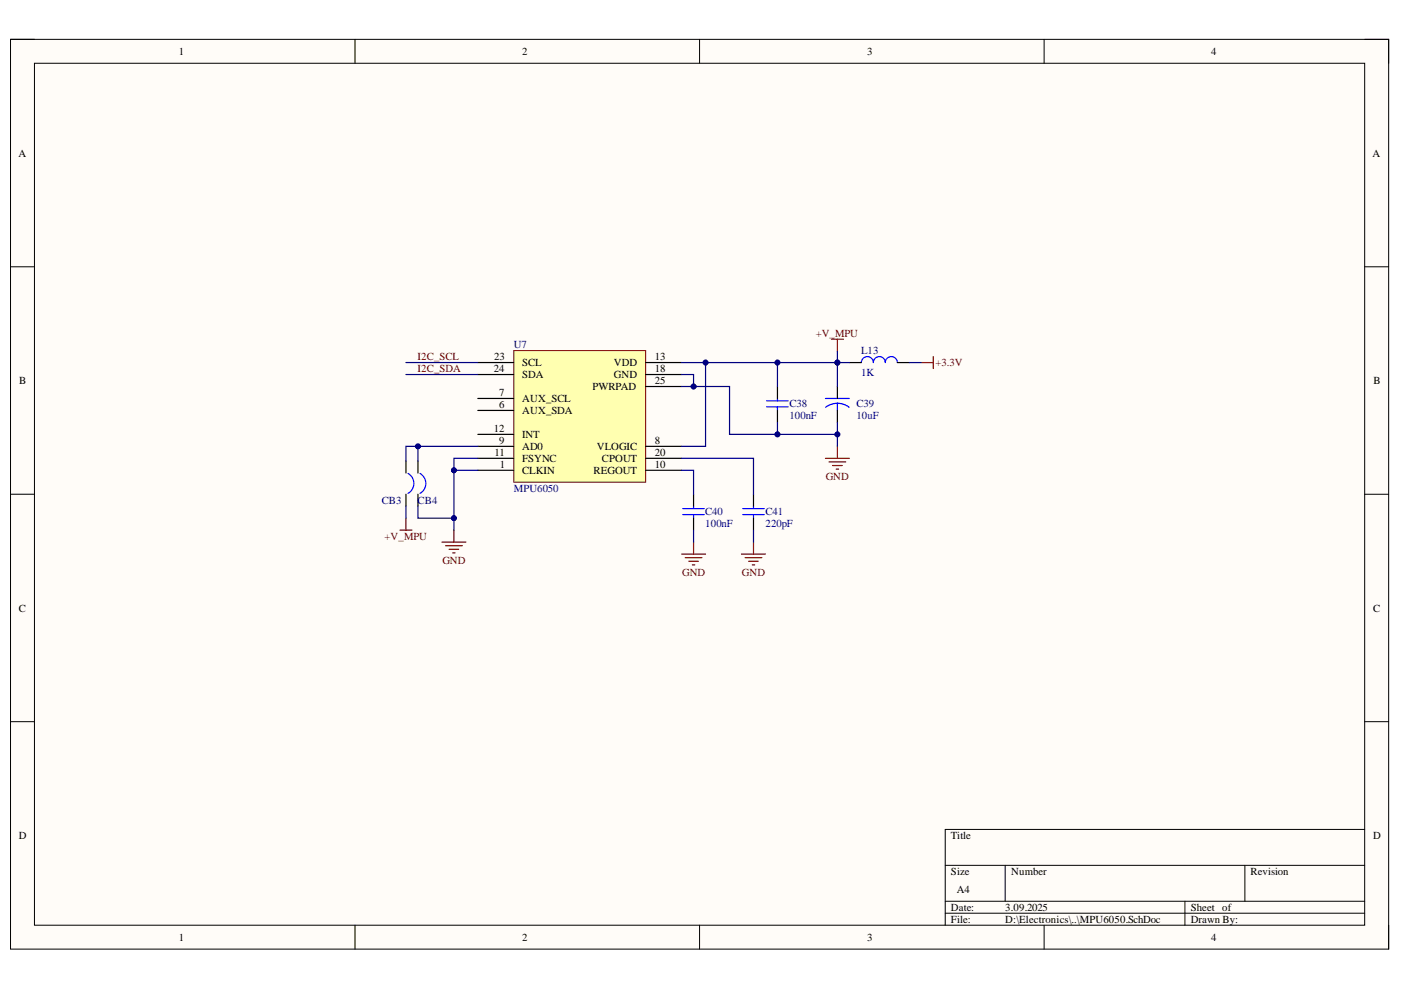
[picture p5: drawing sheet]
<svg xmlns="http://www.w3.org/2000/svg" width="297mm" height="210mm" viewBox="0 0 297 210" stroke-linecap="round" stroke-linejoin="round" font-family="sans-serif">
<path d="M2.2 8.3h292.2v192.9h-292.2z" fill-rule="evenodd" fill="#fffcf8"/>
<path d="M2.2 8.3h292.2v192.9h-292.2z" fill="none" stroke="#000" stroke-width=".21"/>
<path d="M7.3 13.4h282v182.8h-282z" fill-rule="evenodd" fill="#fffcf8"/>
<g fill="none" stroke="#000" stroke-width=".21">
<path d="M2.2 8.3h5.1M7.3 13.4h282v182.8h-282zM75.3 8.3v5.1M148.3 8.3v5.1M221.4 8.3v5.1M289.3 8.3h5.1v5.1M2.2 56.6h5.1M289.3 56.6h5.1M2.2 104.8h5.1M289.3 104.8h5.1M2.2 153h5.1M289.3 153h5.1"/>
<path d="M289.3 175.9h-88.9v20.3M75.3 196.2v5M148.3 196.2v5M200.4 183.5h88.9M200.4 191.1h88.9M200.4 193.6h88.9M213.1 183.5v7.6M221.4 196.2v5M251.2 191.1v5.1M263.9 183.5v7.6M294.4 196.2v5"/>
</g>
<path d="M108.9 74.3h28v28h-28z" fill-rule="evenodd" fill="#ffffb0"/>
<path d="M108.9 74.3h28v28h-28z" fill="none" stroke="#800000" stroke-width=".21"/>
<g fill="none" stroke="#000" stroke-width=".25">
<path d="M101.3 79.4h7.6M101.3 76.9h7.6M136.9 79.4h7.6M136.9 76.9h7.6M180.1 76.9h2.5M190.2 76.9h2.6M86.1 97.8v2.5M88.6 97.8v2.5M101.3 84.5h7.6M101.3 87h7.6M101.3 94.6h7.6M101.3 92.1h7.6"/>
<path d="M101.3 97.2h7.6M101.3 99.7h7.6M136.9 94.6h7.6M136.9 97.2h7.6M136.9 99.7h7.6M136.9 81.9h7.6M164.8 81.9v2.6M164.8 87v2.6M177.5 82v2.5M177.5 87v2.6M86.1 104.8v2.5M88.6 104.8v2.5"/>
<path d="M147 104.8v2.5M147 109.9v2.5M159.8 104.8v2.5M159.8 109.9v2.5"/>
</g>
<g fill="none" stroke="#00f" stroke-width=".25">
<path d="M182.6 76.9a1.27 1.27 0 0 1 1.3-1.3 1.27 1.27 0 0 1 1.3 1.3 1.27 1.27 0 0 1 1.2-1.3 1.27 1.27 0 0 1 1.3 1.3 1.27 1.27 0 0 1 1.3-1.3 1.27 1.27 0 0 1 1.2 1.3M162.6 86.3h4.5M162.6 85h4.5M164.8 84.5v.5M164.8 86.3v.7M175 84.5h5.1M177.5 85.5l-1.5 .3-.9 .5M177.5 85.5l1.1 .1 1.4 .7M177.5 85.5v1.5M86.5 100.4a2.43 2.43 0 0 1 0 4.2M89 100.4a2.43 2.43 0 0 1 0 4.2M144.8 109.1h4.5"/>
<path d="M144.8 107.8h4.5M147 107.3v.5M147 109.1v.8M157.5 109.1h4.5M157.5 107.8h4.5M159.8 107.3v.5M159.8 109.1v.8"/>
</g>
<g fill="none" stroke="#800000" stroke-width=".25">
<path d="M176.3 71.9h2.5M177.5 71.9v2.6M195.3 76.9h2.6M197.9 75.6v2.5M175 97.2h5.1M175.8 97.9h3.5M176.5 98.7h2.1M177.3 99.5h.5M177.5 94.6v2.6M93.7 114.9h5.1M94.5 115.7h3.5M95.2 116.5h2"/>
<path d="M96 117.2h.5M96.2 112.4v2.5M144.5 117.5h5.1M145.3 118.2h3.5M146 119h2.1M146.8 119.8h.5M147 114.9v2.6M157.2 117.5h5.1M158 118.2h3.5M158.7 119h2.1M159.5 119.8h.5M159.8 114.9v2.6"/>
</g>
<path d="M177.5 74.5v2.4M192.8 76.9h2.5" fill="none" stroke="#000080" stroke-width=".25"/>
<circle cx="177.5" cy="76.9" r=".51" fill="#000080"/>
<circle cx="177.5" cy="76.9" r=".51" fill="none" stroke="#000080" stroke-width=".21"/>
<path d="M177.5 76.9h2.6" fill="none" stroke="#000080" stroke-width=".25"/>
<circle cx="177.5" cy="76.9" r=".51" fill="#000080"/>
<circle cx="177.5" cy="76.9" r=".51" fill="none" stroke="#000080" stroke-width=".21"/>
<path d="M164.8 76.9v5" fill="none" stroke="#000080" stroke-width=".25"/>
<circle cx="164.8" cy="76.9" r=".51" fill="#000080"/>
<circle cx="164.8" cy="76.9" r=".51" fill="none" stroke="#000080" stroke-width=".21"/>
<path d="M164.8 89.6v2.5h12.7v-2.5" fill="none" stroke="#000080" stroke-width=".25"/>
<circle cx="177.5" cy="92.1" r=".51" fill="#000080"/>
<circle cx="177.5" cy="92.1" r=".51" fill="none" stroke="#000080" stroke-width=".21"/>
<circle cx="164.8" cy="92.1" r=".51" fill="#000080"/>
<circle cx="164.8" cy="92.1" r=".51" fill="none" stroke="#000080" stroke-width=".21"/>
<path d="M144.5 81.9h10.2v10.2h10.1" fill="none" stroke="#000080" stroke-width=".25"/>
<circle cx="164.8" cy="92.1" r=".51" fill="#000080"/>
<circle cx="164.8" cy="92.1" r=".51" fill="none" stroke="#000080" stroke-width=".21"/>
<circle cx="147.1" cy="81.9" r=".51" fill="#000080"/>
<circle cx="147.1" cy="81.9" r=".51" fill="none" stroke="#000080" stroke-width=".21"/>
<path d="M144.5 79.4h2.5v2.5" fill="none" stroke="#000080" stroke-width=".25"/>
<circle cx="147.1" cy="81.9" r=".51" fill="#000080"/>
<circle cx="147.1" cy="81.9" r=".51" fill="none" stroke="#000080" stroke-width=".21"/>
<path d="M86.1 76.9h15.2M86.1 79.4h15.2M144.5 76.9h33v5.1M144.5 99.7h2.5v5.1M147 112.4v2.5" fill="none" stroke="#000080" stroke-width=".25"/>
<circle cx="149.6" cy="76.9" r=".51" fill="#000080"/>
<circle cx="149.6" cy="76.9" r=".51" fill="none" stroke="#000080" stroke-width=".21"/>
<circle cx="164.8" cy="76.9" r=".51" fill="#000080"/>
<circle cx="164.8" cy="76.9" r=".51" fill="none" stroke="#000080" stroke-width=".21"/>
<circle cx="177.5" cy="76.9" r=".51" fill="#000080"/>
<circle cx="177.5" cy="76.9" r=".51" fill="none" stroke="#000080" stroke-width=".21"/>
<path d="M149.6 76.9v17.7h-5.1" fill="none" stroke="#000080" stroke-width=".25"/>
<circle cx="149.6" cy="76.9" r=".51" fill="#000080"/>
<circle cx="149.6" cy="76.9" r=".51" fill="none" stroke="#000080" stroke-width=".21"/>
<path d="M144.5 97.2h15.3v7.6M177.5 92.1v2.5" fill="none" stroke="#000080" stroke-width=".25"/>
<circle cx="177.5" cy="92.1" r=".51" fill="#000080"/>
<circle cx="177.5" cy="92.1" r=".51" fill="none" stroke="#000080" stroke-width=".21"/>
<path d="M101.3 97.2h-5.1v15.2M159.8 112.4v2.5" fill="none" stroke="#000080" stroke-width=".25"/>
<circle cx="96.2" cy="99.7" r=".51" fill="#000080"/>
<circle cx="96.2" cy="99.7" r=".51" fill="none" stroke="#000080" stroke-width=".21"/>
<circle cx="96.2" cy="109.9" r=".51" fill="#000080"/>
<circle cx="96.2" cy="109.9" r=".51" fill="none" stroke="#000080" stroke-width=".21"/>
<path d="M96.2 99.7h5.1" fill="none" stroke="#000080" stroke-width=".25"/>
<circle cx="96.2" cy="99.7" r=".51" fill="#000080"/>
<circle cx="96.2" cy="99.7" r=".51" fill="none" stroke="#000080" stroke-width=".21"/>
<path d="M101.3 94.6h-12.7v3.2" fill="none" stroke="#000080" stroke-width=".25"/>
<circle cx="88.6" cy="94.6" r=".51" fill="#000080"/>
<circle cx="88.6" cy="94.6" r=".51" fill="none" stroke="#000080" stroke-width=".21"/>
<path d="M88.6 94.6h-2.5v3.2" fill="none" stroke="#000080" stroke-width=".25"/>
<circle cx="88.6" cy="94.6" r=".51" fill="#000080"/>
<circle cx="88.6" cy="94.6" r=".51" fill="none" stroke="#000080" stroke-width=".21"/>
<path d="M88.6 107.3v2.6h7.6" fill="none" stroke="#000080" stroke-width=".25"/>
<circle cx="96.2" cy="109.9" r=".51" fill="#000080"/>
<circle cx="96.2" cy="109.9" r=".51" fill="none" stroke="#000080" stroke-width=".21"/>
<path d="M84.8 112.4h2.5M86.1 109.9v2.5" fill="none" stroke="#800000" stroke-width=".25"/>
<path d="M86.1 107.3v2.6" fill="none" stroke="#000080" stroke-width=".25"/>
<g font-size="2.3">
<text x="37.9" y="11.7">1</text>
<text x="110.7" y="11.7">2</text>
<text x="183.9" y="11.7">3</text>
<text x="256.8" y="11.7">4</text>
<text x="3.9" y="33.3">A</text>
<text x="291" y="33.3">A</text>
<text x="104.8" y="76.4">23</text>
<text x="110.7" y="77.6">SCL</text>
<text x="130.2" y="77.6">VDD</text>
<text x="138.9" y="76.4">13</text>
<text x="4.1" y="81.4">B</text>
<text x="104.7" y="78.9">24</text>
<text x="105.8" y="84">7</text>
<text x="110.7" y="80.2">SDA</text>
<text x="125.6" y="82.7">PWRPAD</text>
<text x="130.2" y="80.2">GND</text>
<text x="138.9" y="78.9">18</text>
<text x="138.9" y="81.4">25</text>
<text x="291.2" y="81.4">B</text>
<text x="105.8" y="86.5">6</text>
<text x="110.7" y="85.2">AUX_SCL</text>
<text x="110.7" y="87.8">AUX_SDA</text>
<text x="104.7" y="91.7">12</text>
<text x="105.8" y="94.2">9</text>
<text x="110.7" y="95.5">AD0</text>
<text x="110.7" y="92.9">INT</text>
<text x="126.5" y="95.5">VLOGIC</text>
<text x="138.9" y="94.2">8</text>
<text x="104.9" y="96.7">11</text>
<text x="106" y="99.3">1</text>
<text x="110.7" y="98">FSYNC</text>
<text x="110.7" y="100.5">CLKIN</text>
<text x="125.8" y="100.5">REGOUT</text>
<text x="127.6" y="98">CPOUT</text>
<text x="138.9" y="99.3">10</text>
<text x="138.9" y="96.7">20</text>
<text x="4" y="129.7">C</text>
<text x="291.1" y="129.7">C</text>
<text x="4" y="177.9">D</text>
<text x="201.6" y="177.9">Title</text>
<text x="291.1" y="177.9">D</text>
<text x="201.6" y="185.5">Size</text>
<text x="214.4" y="185.5">Number</text>
<text x="265.1" y="185.5">Revision</text>
<text x="202.9" y="189.3">A4</text>
<text x="201.6" y="193.1">Date:</text>
<text x="201.6" y="195.7">File:</text>
<text x="213.1" y="193.1">3.09.2025</text>
<text x="213.1" y="195.7">D:\Electronics\..\MPU6050.SchDoc</text>
<text x="252.5" y="193.1">Sheet of</text>
<text x="252.5" y="195.7">Drawn By:</text>
<text x="37.9" y="199.5">1</text>
<text x="110.7" y="199.5">2</text>
<text x="183.9" y="199.5">3</text>
<text x="256.8" y="199.5">4</text>
</g>
<g font-size="2.3" fill="#800000">
<text x="173" y="71.5">+V_MPU</text>
<text x="88.5" y="76.4">I2C_SCL</text>
<text x="198.3" y="77.6">+3.3V</text>
<text x="88.5" y="78.9">I2C_SDA</text>
<text x="175.1" y="101.8">GND</text>
<text x="81.5" y="114.5">+V_MPU</text>
<text x="93.8" y="119.5">GND</text>
<text x="144.6" y="122.1">GND</text>
<text x="157.3" y="122.1">GND</text>
</g>
<g font-size="2.3" fill="#000080">
<text x="108.9" y="73.8">U7</text>
<text x="182.6" y="75.1">L13</text>
<text x="182.6" y="79.7">1K</text>
<text x="167.4" y="88.9">100nF</text>
<text x="167.4" y="86.3">C38</text>
<text x="181.6" y="88.9">10uF</text>
<text x="181.6" y="86.3">C39</text>
<text x="80.9" y="106.9">CB3</text>
<text x="88.5" y="106.9">CB4</text>
<text x="108.9" y="104.3">MPU6050</text>
<text x="149.5" y="111.7">100nF</text>
<text x="149.5" y="109.1">C40</text>
<text x="162.3" y="111.7">220pF</text>
<text x="162.3" y="109.1">C41</text>
</g>
</svg>
